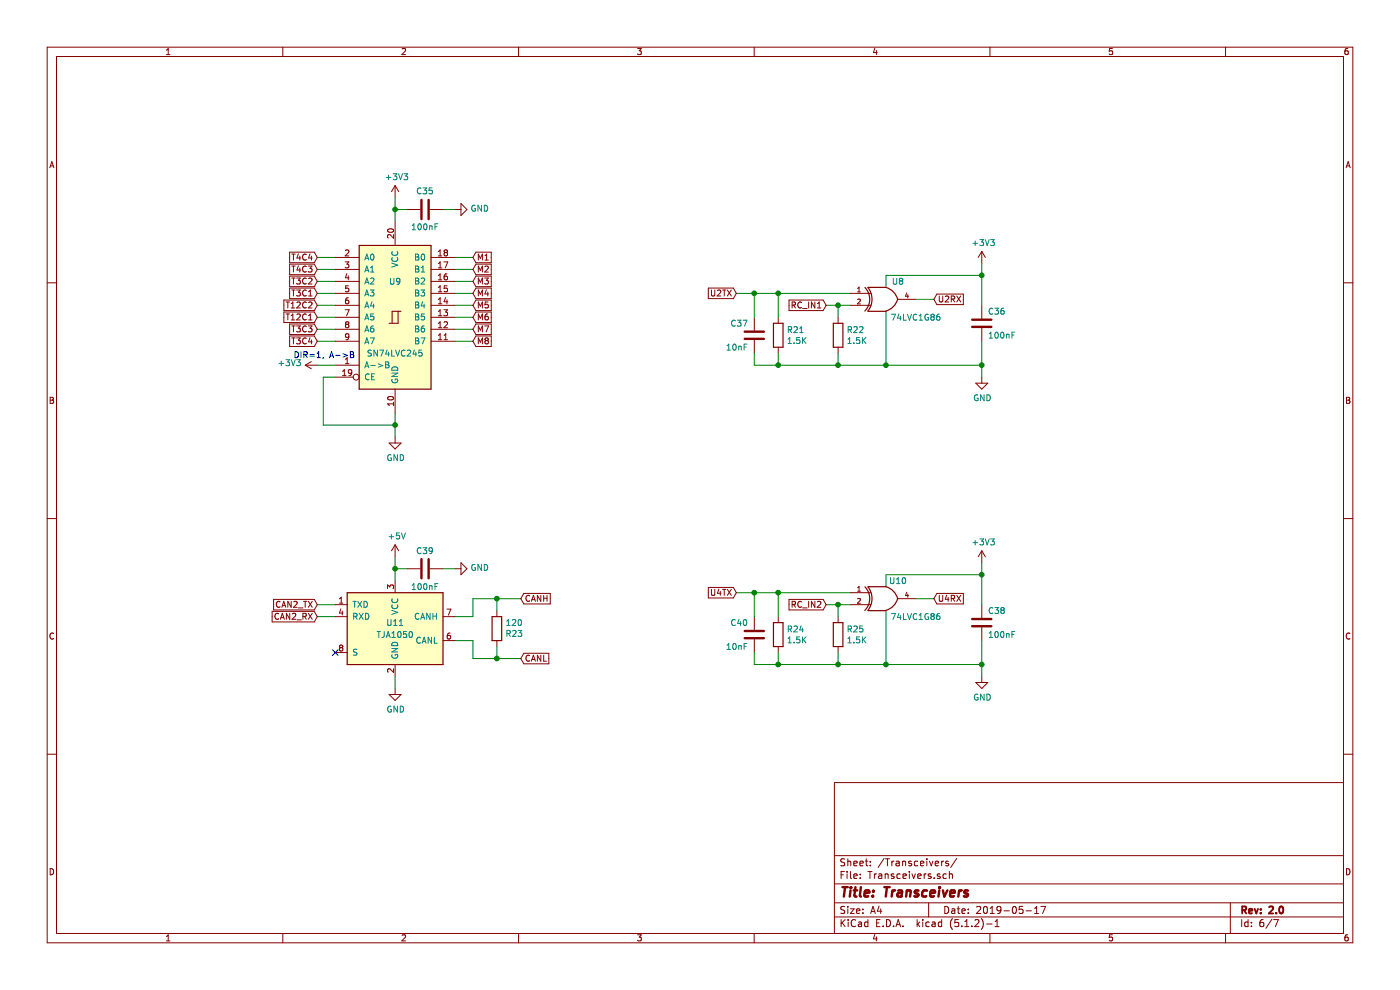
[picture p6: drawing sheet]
EESchema Schematic File Version 4
LIBS:SimpleFCv2-cache
EELAYER 29 0
EELAYER END
$Descr A4 11693 8268
encoding utf-8
Sheet 6 7
Title "Transceivers"
Date "2019-05-17"
Rev "2.0"
Comp ""
Comment1 ""
Comment2 ""
Comment3 ""
Comment4 ""
$EndDescr
$Comp
L power:GND #PWR040
U 1 1
P 3300 3650
F 0 "#PWR040" H 3300 3400 50  0001 C CNN
F 1 "GND" H 3305 3477 50  0000 C CNN
F 2 "" H 3300 3650 50  0001 C CNN
F 3 "" H 3300 3650 50  0001 C CNN
	1    3300 3650
	1    0    0    -1  
$EndComp
$Comp
L power:+3V3 #PWR038
U 1 1
P 3300 1650
F 0 "#PWR038" H 3300 1500 50  0001 C CNN
F 1 "+3V3" H 3315 1823 50  0000 C CNN
F 2 "" H 3300 1650 50  0001 C CNN
F 3 "" H 3300 1650 50  0001 C CNN
	1    3300 1650
	1    0    0    -1  
$EndComp
$Comp
L power:GND #PWR042
U 1 1
P 8200 3150
F 0 "#PWR042" H 8200 2900 50  0001 C CNN
F 1 "GND" H 8205 2977 50  0000 C CNN
F 2 "" H 8200 3150 50  0001 C CNN
F 3 "" H 8200 3150 50  0001 C CNN
	1    8200 3150
	1    0    0    -1  
$EndComp
$Comp
L power:+3V3 #PWR039
U 1 1
P 8200 2200
F 0 "#PWR039" H 8200 2050 50  0001 C CNN
F 1 "+3V3" H 8215 2373 50  0000 C CNN
F 2 "" H 8200 2200 50  0001 C CNN
F 3 "" H 8200 2200 50  0001 C CNN
	1    8200 2200
	1    0    0    -1  
$EndComp
Wire Wire Line
	7400 2400 7400 2300
$Comp
L Device:C C37
U 1 1
P 6300 2800
F 0 "C37" H 6350 2900 50  0000 L CNN
F 1 "10nF" H 6350 2700 50  0000 L CNN
F 2 "Capacitor_SMD:C_0603_1608Metric_Pad1.05x0.95mm_HandSolder" H 6338 2650 50  0001 C CNN
F 3 "" H 6300 2800 50  0001 C CNN
	1    6300 2800
	-1   0    0    -1  
$EndComp
$Comp
L Device:R R21
U 1 1
P 6500 2800
F 0 "R21" H 6570 2846 50  0000 L CNN
F 1 "1.5K" H 6570 2755 50  0000 L CNN
F 2 "Resistor_SMD:R_0603_1608Metric_Pad1.05x0.95mm_HandSolder" V 6430 2800 50  0001 C CNN
F 3 "" H 6500 2800 50  0001 C CNN
	1    6500 2800
	1    0    0    -1  
$EndComp
$Comp
L Device:R R22
U 1 1
P 7000 2800
F 0 "R22" H 7070 2846 50  0000 L CNN
F 1 "1.5K" H 7070 2755 50  0000 L CNN
F 2 "Resistor_SMD:R_0603_1608Metric_Pad1.05x0.95mm_HandSolder" V 6930 2800 50  0001 C CNN
F 3 "" H 7000 2800 50  0001 C CNN
	1    7000 2800
	1    0    0    -1  
$EndComp
$Comp
L Device:C C36
U 1 1
P 8200 2700
F 0 "C36" H 8250 2800 50  0000 L CNN
F 1 "100nF" H 8250 2600 50  0000 L CNN
F 2 "Capacitor_SMD:C_0603_1608Metric_Pad1.05x0.95mm_HandSolder" H 8238 2550 50  0001 C CNN
F 3 "" H 8200 2700 50  0001 C CNN
	1    8200 2700
	1    0    0    -1  
$EndComp
Wire Wire Line
	7650 2500 7800 2500
Text GLabel 7800 2500 2    50   Input ~ 0
U2RX
Wire Wire Line
	7100 2450 6500 2450
Wire Wire Line
	6300 2450 6300 2650
Wire Wire Line
	6500 2650 6500 2450
Connection ~ 6500 2450
Wire Wire Line
	6500 2450 6300 2450
Wire Wire Line
	7100 2550 7000 2550
Wire Wire Line
	7000 2550 7000 2650
Wire Wire Line
	7000 2550 6900 2550
Connection ~ 7000 2550
Wire Wire Line
	6300 2450 6150 2450
Connection ~ 6300 2450
Wire Wire Line
	6300 2950 6300 3050
Wire Wire Line
	6300 3050 6500 3050
Wire Wire Line
	8200 3050 8200 2850
Wire Wire Line
	8200 3150 8200 3050
Connection ~ 8200 3050
Wire Wire Line
	7400 2600 7400 3050
Connection ~ 7400 3050
Wire Wire Line
	7400 3050 8200 3050
Wire Wire Line
	7000 2950 7000 3050
Connection ~ 7000 3050
Wire Wire Line
	7000 3050 7400 3050
Wire Wire Line
	6500 2950 6500 3050
Connection ~ 6500 3050
Wire Wire Line
	6500 3050 7000 3050
Wire Wire Line
	7400 2300 8200 2300
Wire Wire Line
	8200 2300 8200 2200
Wire Wire Line
	8200 2550 8200 2300
Connection ~ 8200 2300
Text GLabel 6150 2450 0    50   Input ~ 0
U2TX
Text GLabel 6900 2550 0    50   Input ~ 0
RC_IN1
$Comp
L power:GND #PWR046
U 1 1
P 8200 5650
F 0 "#PWR046" H 8200 5400 50  0001 C CNN
F 1 "GND" H 8205 5477 50  0000 C CNN
F 2 "" H 8200 5650 50  0001 C CNN
F 3 "" H 8200 5650 50  0001 C CNN
	1    8200 5650
	1    0    0    -1  
$EndComp
$Comp
L power:+3V3 #PWR043
U 1 1
P 8200 4700
F 0 "#PWR043" H 8200 4550 50  0001 C CNN
F 1 "+3V3" H 8215 4873 50  0000 C CNN
F 2 "" H 8200 4700 50  0001 C CNN
F 3 "" H 8200 4700 50  0001 C CNN
	1    8200 4700
	1    0    0    -1  
$EndComp
Wire Wire Line
	7400 4900 7400 4800
$Comp
L Device:C C40
U 1 1
P 6300 5300
F 0 "C40" H 6350 5400 50  0000 L CNN
F 1 "10nF" H 6350 5200 50  0000 L CNN
F 2 "Capacitor_SMD:C_0603_1608Metric_Pad1.05x0.95mm_HandSolder" H 6338 5150 50  0001 C CNN
F 3 "" H 6300 5300 50  0001 C CNN
	1    6300 5300
	-1   0    0    -1  
$EndComp
$Comp
L Device:R R24
U 1 1
P 6500 5300
F 0 "R24" H 6570 5346 50  0000 L CNN
F 1 "1.5K" H 6570 5255 50  0000 L CNN
F 2 "Resistor_SMD:R_0603_1608Metric_Pad1.05x0.95mm_HandSolder" V 6430 5300 50  0001 C CNN
F 3 "" H 6500 5300 50  0001 C CNN
	1    6500 5300
	1    0    0    -1  
$EndComp
$Comp
L Device:R R25
U 1 1
P 7000 5300
F 0 "R25" H 7070 5346 50  0000 L CNN
F 1 "1.5K" H 7070 5255 50  0000 L CNN
F 2 "Resistor_SMD:R_0603_1608Metric_Pad1.05x0.95mm_HandSolder" V 6930 5300 50  0001 C CNN
F 3 "" H 7000 5300 50  0001 C CNN
	1    7000 5300
	1    0    0    -1  
$EndComp
$Comp
L Device:C C38
U 1 1
P 8200 5200
F 0 "C38" H 8250 5300 50  0000 L CNN
F 1 "100nF" H 8250 5100 50  0000 L CNN
F 2 "Capacitor_SMD:C_0603_1608Metric_Pad1.05x0.95mm_HandSolder" H 8238 5050 50  0001 C CNN
F 3 "" H 8200 5200 50  0001 C CNN
	1    8200 5200
	1    0    0    -1  
$EndComp
Wire Wire Line
	7650 5000 7800 5000
Text GLabel 7800 5000 2    50   Input ~ 0
U4RX
Wire Wire Line
	6300 5450 6300 5550
Wire Wire Line
	6300 5550 6500 5550
Wire Wire Line
	8200 5550 8200 5350
Wire Wire Line
	8200 5650 8200 5550
Connection ~ 8200 5550
Wire Wire Line
	7400 5100 7400 5550
Connection ~ 7400 5550
Wire Wire Line
	7400 5550 8200 5550
Wire Wire Line
	7000 5450 7000 5550
Connection ~ 7000 5550
Wire Wire Line
	7000 5550 7400 5550
Wire Wire Line
	6500 5450 6500 5550
Connection ~ 6500 5550
Wire Wire Line
	6500 5550 7000 5550
Wire Wire Line
	7400 4800 8200 4800
Wire Wire Line
	8200 4800 8200 4700
Wire Wire Line
	8200 5050 8200 4800
Connection ~ 8200 4800
Text Notes 2450 3000 0    50   ~ 0
DIR=1, A->B
$Comp
L power:+5V #PWR044
U 1 1
P 3300 4650
F 0 "#PWR044" H 3300 4500 50  0001 C CNN
F 1 "+5V" H 3315 4823 50  0000 C CNN
F 2 "" H 3300 4650 50  0001 C CNN
F 3 "" H 3300 4650 50  0001 C CNN
	1    3300 4650
	1    0    0    -1  
$EndComp
$Comp
L power:GND #PWR045
U 1 1
P 3300 5750
F 0 "#PWR045" H 3300 5500 50  0001 C CNN
F 1 "GND" H 3305 5577 50  0000 C CNN
F 2 "" H 3300 5750 50  0001 C CNN
F 3 "" H 3300 5750 50  0001 C CNN
	1    3300 5750
	1    0    0    -1  
$EndComp
Wire Wire Line
	2800 5050 2650 5050
Wire Wire Line
	2800 5150 2650 5150
Text GLabel 2650 5050 0    50   Input ~ 0
CAN2_TX
Text GLabel 2650 5150 0    50   Input ~ 0
CAN2_RX
$Comp
L Device:R R23
U 1 1
P 4150 5250
F 0 "R23" H 4220 5296 50  0000 L CNN
F 1 "120" H 4220 5205 50  0000 L CNN
F 2 "Resistor_SMD:R_0603_1608Metric_Pad1.05x0.95mm_HandSolder" V 4080 5250 50  0001 C CNN
F 3 "" H 4150 5250 50  0001 C CNN
	1    4150 5250
	1    0    0    1   
$EndComp
Wire Wire Line
	3950 5150 3950 5000
Wire Wire Line
	3950 5000 4150 5000
Wire Wire Line
	4150 5000 4150 5100
Wire Wire Line
	3950 5350 3950 5500
Wire Wire Line
	3950 5500 4150 5500
Wire Wire Line
	4150 5500 4150 5400
Wire Wire Line
	4150 5500 4350 5500
Connection ~ 4150 5500
Wire Wire Line
	4150 5000 4350 5000
Connection ~ 4150 5000
Text GLabel 4350 5500 2    50   Input ~ 0
CANL
Text GLabel 4350 5000 2    50   Input ~ 0
CANH
Wire Wire Line
	2800 2850 2650 2850
Wire Wire Line
	2800 2750 2650 2750
Wire Wire Line
	2800 2650 2650 2650
Wire Wire Line
	2800 2550 2650 2550
Wire Wire Line
	2800 2450 2650 2450
Wire Wire Line
	2800 2350 2650 2350
Wire Wire Line
	2800 2250 2650 2250
Wire Wire Line
	2800 2150 2650 2150
Text GLabel 2650 2150 0    50   Input ~ 0
T4C4
Text GLabel 2650 2250 0    50   Input ~ 0
T4C3
Text GLabel 2650 2750 0    50   Input ~ 0
T3C3
Text GLabel 2650 2850 0    50   Input ~ 0
T3C4
Text GLabel 2650 2650 0    50   Input ~ 0
T12C1
Text GLabel 2650 2550 0    50   Input ~ 0
T12C2
Text GLabel 2650 2350 0    50   Input ~ 0
T3C2
Text GLabel 2650 2450 0    50   Input ~ 0
T3C1
Wire Wire Line
	3800 2150 3950 2150
Wire Wire Line
	3800 2250 3950 2250
Wire Wire Line
	3800 2350 3950 2350
Wire Wire Line
	3800 2450 3950 2450
Wire Wire Line
	3800 2550 3950 2550
Wire Wire Line
	3800 2650 3950 2650
Wire Wire Line
	3800 2750 3950 2750
Wire Wire Line
	3800 2850 3950 2850
Text GLabel 3950 2150 2    50   Input ~ 0
M1
Text GLabel 3950 2250 2    50   Input ~ 0
M2
Text GLabel 3950 2350 2    50   Input ~ 0
M3
Text GLabel 3950 2450 2    50   Input ~ 0
M4
Text GLabel 3950 2550 2    50   Input ~ 0
M5
Text GLabel 3950 2650 2    50   Input ~ 0
M6
Text GLabel 3950 2750 2    50   Input ~ 0
M7
Text GLabel 3950 2850 2    50   Input ~ 0
M8
$Comp
L Device:C C39
U 1 1
P 3550 4750
F 0 "C39" V 3400 4750 50  0000 C CNN
F 1 "100nF" V 3700 4750 50  0000 C CNN
F 2 "Capacitor_SMD:C_0603_1608Metric_Pad1.05x0.95mm_HandSolder" H 3588 4600 50  0001 C CNN
F 3 "" H 3550 4750 50  0001 C CNN
	1    3550 4750
	0    -1   1    0   
$EndComp
$Comp
L Device:C C35
U 1 1
P 3550 1750
F 0 "C35" V 3700 1750 50  0000 C CNN
F 1 "100nF" V 3400 1750 50  0000 C CNN
F 2 "Capacitor_SMD:C_0603_1608Metric_Pad1.05x0.95mm_HandSolder" H 3588 1600 50  0001 C CNN
F 3 "" H 3550 1750 50  0001 C CNN
	1    3550 1750
	0    -1   -1   0   
$EndComp
Wire Wire Line
	6300 4950 6150 4950
Wire Wire Line
	6300 4950 6300 5150
Connection ~ 6300 4950
Wire Wire Line
	6500 5150 6500 4950
Wire Wire Line
	6500 4950 6300 4950
Connection ~ 6500 4950
Wire Wire Line
	7100 4950 6500 4950
Wire Wire Line
	7100 5050 7000 5050
Wire Wire Line
	7000 5050 7000 5150
Connection ~ 7000 5050
Wire Wire Line
	7000 5050 6900 5050
Text GLabel 6150 4950 0    50   Input ~ 0
U4TX
Text GLabel 6900 5050 0    50   Input ~ 0
RC_IN2
$Comp
L 74xGxx:74LVC1G86 U8
U 1 1
P 7400 2500
F 0 "U8" H 7500 2650 50  0000 C CNN
F 1 "74LVC1G86" H 7650 2350 50  0000 C CNN
F 2 "Package_TO_SOT_SMD:SOT-23-5" H 7400 2500 50  0001 C CNN
F 3 "http://www.ti.com/lit/sg/scyt129e/scyt129e.pdf" H 7400 2500 50  0001 C CNN
	1    7400 2500
	1    0    0    -1  
$EndComp
$Comp
L 74xGxx:74LVC1G86 U10
U 1 1
P 7400 5000
F 0 "U10" H 7500 5150 50  0000 C CNN
F 1 "74LVC1G86" H 7650 4850 50  0000 C CNN
F 2 "Package_TO_SOT_SMD:SOT-23-5" H 7400 5000 50  0001 C CNN
F 3 "http://www.ti.com/lit/sg/scyt129e/scyt129e.pdf" H 7400 5000 50  0001 C CNN
	1    7400 5000
	1    0    0    -1  
$EndComp
$Comp
L 74xx:74LS245 U9
U 1 1
P 3300 2650
F 0 "U9" H 3300 2950 50  0000 C CNN
F 1 "SN74LVC245" H 3300 2350 50  0000 C CNN
F 2 "Package_SO:TSSOP-20_4.4x6.5mm_P0.65mm" H 3300 2650 50  0001 C CNN
F 3 "" H 3300 2650 50  0001 C CNN
	1    3300 2650
	1    0    0    -1  
$EndComp
$Comp
L power:+3V3 #PWR0101
U 1 1
P 2650 3050
F 0 "#PWR0101" H 2650 2900 50  0001 C CNN
F 1 "+3V3" V 2665 3178 50  0000 L CNN
F 2 "" H 2650 3050 50  0001 C CNN
F 3 "" H 2650 3050 50  0001 C CNN
	1    2650 3050
	0    -1   -1   0   
$EndComp
Wire Wire Line
	2650 3050 2800 3050
Wire Wire Line
	3300 3650 3300 3550
Wire Wire Line
	3300 3550 2700 3550
Wire Wire Line
	2700 3550 2700 3150
Wire Wire Line
	2700 3150 2800 3150
Connection ~ 3300 3550
Wire Wire Line
	3300 3550 3300 3450
Wire Wire Line
	3300 1650 3300 1750
Wire Wire Line
	3400 1750 3300 1750
Connection ~ 3300 1750
Wire Wire Line
	3300 1750 3300 1850
$Comp
L power:GND #PWR0102
U 1 1
P 3800 1750
F 0 "#PWR0102" H 3800 1500 50  0001 C CNN
F 1 "GND" V 3805 1622 50  0000 R CNN
F 2 "" H 3800 1750 50  0001 C CNN
F 3 "" H 3800 1750 50  0001 C CNN
	1    3800 1750
	0    -1   -1   0   
$EndComp
Wire Wire Line
	3800 1750 3700 1750
$Comp
L Interface_CAN_LIN:TJA1051T U11
U 1 1
P 3300 5250
F 0 "U11" H 3300 5300 50  0000 C CNN
F 1 "TJA1050" H 3300 5200 50  0000 C CNN
F 2 "Package_SO:SOIC-8_3.9x4.9mm_P1.27mm" H 3300 4750 50  0001 C CIN
F 3 "" H 3300 5250 50  0001 C CNN
	1    3300 5250
	1    0    0    -1  
$EndComp
NoConn ~ 2800 5450
Wire Wire Line
	3800 5350 3950 5350
Wire Wire Line
	3800 5150 3950 5150
Wire Wire Line
	3300 5650 3300 5750
Wire Wire Line
	3400 4750 3300 4750
Wire Wire Line
	3300 4750 3300 4850
Wire Wire Line
	3300 4650 3300 4750
Connection ~ 3300 4750
$Comp
L power:GND #PWR0103
U 1 1
P 3800 4750
F 0 "#PWR0103" H 3800 4500 50  0001 C CNN
F 1 "GND" V 3805 4622 50  0000 R CNN
F 2 "" H 3800 4750 50  0001 C CNN
F 3 "" H 3800 4750 50  0001 C CNN
	1    3800 4750
	0    -1   -1   0   
$EndComp
Wire Wire Line
	3800 4750 3700 4750
$EndSCHEMATC
